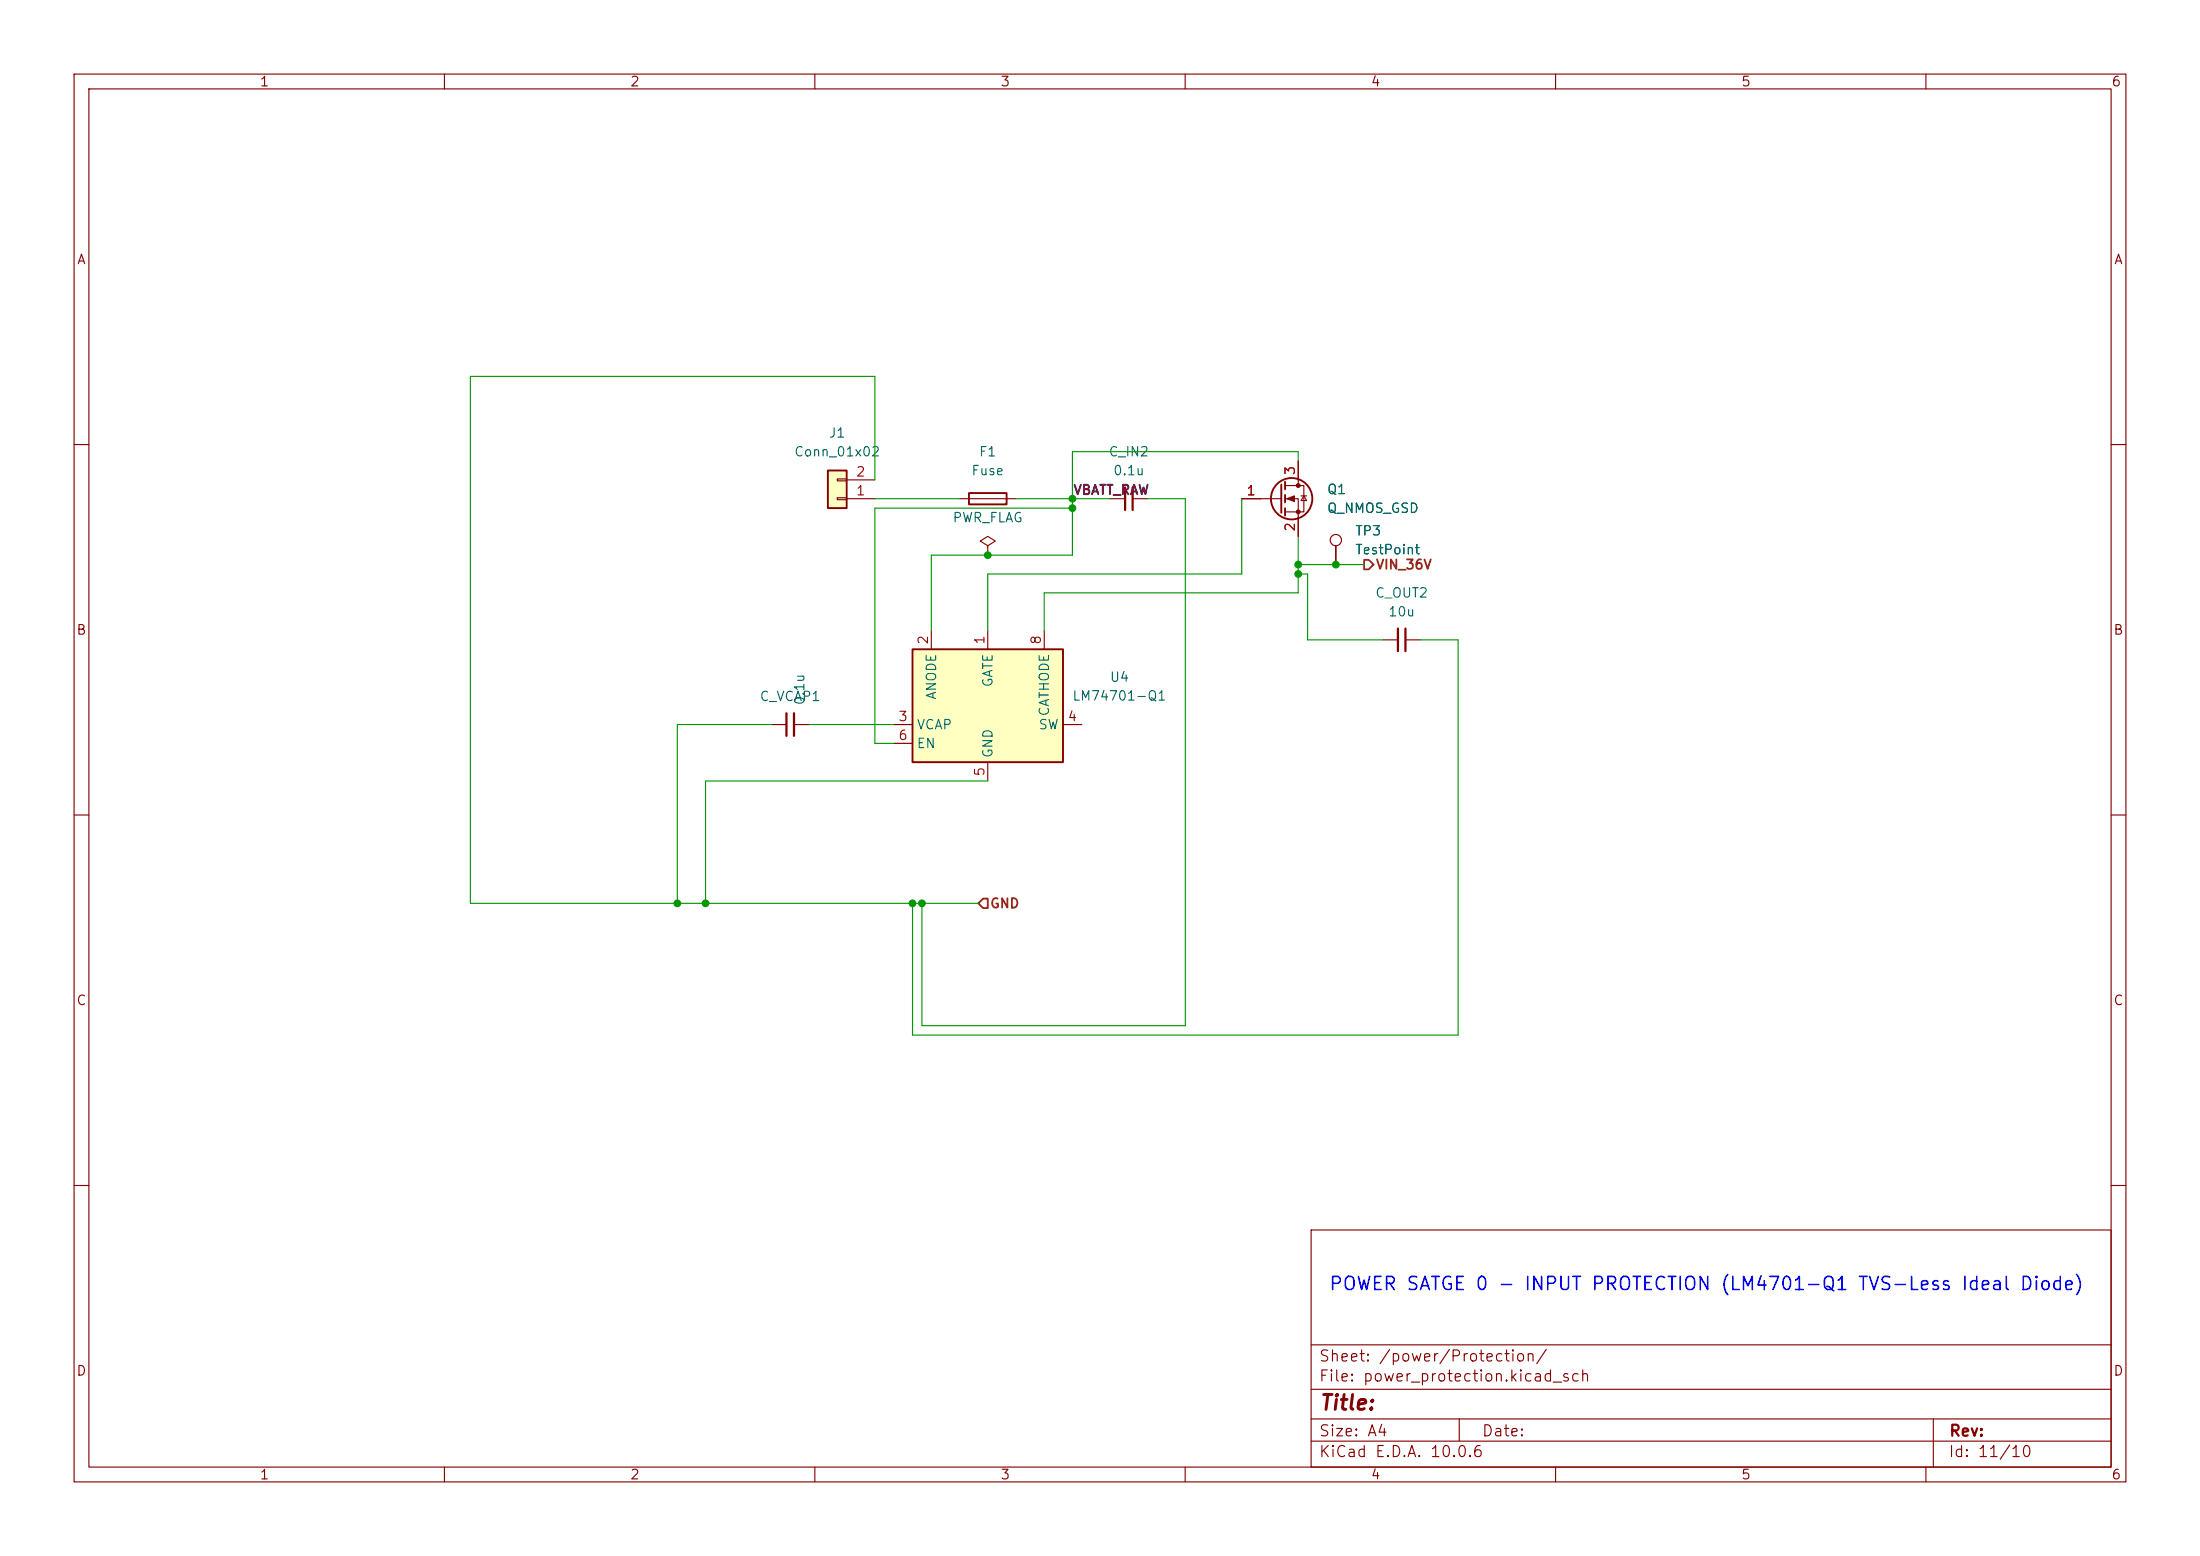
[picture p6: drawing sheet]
(kicad_sch
 (version 20260306)
 (generator "eeschema")
 (generator_version "10.0")
 (paper "A4")
 (lib_symbols
  (symbol "Connector:TestPoint"
   (pin_numbers (hide yes))
   (pin_names
    (offset 0.762) (hide yes)) (exclude_from_sim no) (in_bom yes) (on_board yes)
   (in_pos_files yes)
   (duplicate_pin_numbers_are_jumpers no)
   (property "Reference" "TP" (at 0 6.858 0) (show_name no) (do_not_autoplace no) (effects (font (size 1.27 1.27))))
   (property "Value" "TestPoint" (at 0 5.08 0) (show_name no) (do_not_autoplace no) (effects (font (size 1.27 1.27))))
   (property "Footprint" "" (at 5.08 0 0) (show_name no) (do_not_autoplace no) (hide yes) (effects (font (size 1.27 1.27))))
   (property "Datasheet" "" (at 5.08 0 0) (show_name no) (do_not_autoplace no) (hide yes) (effects (font (size 1.27 1.27))))
   (property "Description" "test point" (at 0 0 0) (show_name no) (do_not_autoplace no) (hide yes) (effects (font (size 1.27 1.27))))
   (symbol "TestPoint_0_1"
    (circle (center 0 3.302) (radius 0.762) (stroke (width 0) (type default)) (fill (type none))))
   (symbol "TestPoint_1_1"
    (pin passive line (at 0 0 90) (length 2.54) (name "1" (effects (font (size 1.27 1.27)))) (number "1" (effects (font (size 1.27 1.27))))))
   (embedded_fonts no))
  (symbol "Connector_Generic:Conn_01x02"
   (pin_names
    (offset 1.016) (hide yes)) (exclude_from_sim no) (in_bom yes) (on_board yes)
   (in_pos_files yes)
   (duplicate_pin_numbers_are_jumpers no)
   (property "Reference" "J" (at 0 2.54 0) (show_name no) (do_not_autoplace no) (effects (font (size 1.27 1.27))))
   (property "Value" "Conn_01x02" (at 0 -5.08 0) (show_name no) (do_not_autoplace no) (effects (font (size 1.27 1.27))))
   (property "Footprint" "" (at 0 0 0) (show_name no) (do_not_autoplace no) (hide yes) (effects (font (size 1.27 1.27))))
   (property "Datasheet" "" (at 0 0 0) (show_name no) (do_not_autoplace no) (hide yes) (effects (font (size 1.27 1.27))))
   (property "Description" "Generic connector, single row, 01x02, script generated (kicad-library-utils/schlib/autogen/connector/)" (at 0 0 0) (show_name no) (do_not_autoplace no) (hide yes) (effects (font (size 1.27 1.27))))
   (symbol "Conn_01x02_1_1"
    (rectangle (start -1.27 1.27) (end 1.27 -3.81) (stroke (width 0.254) (type default)) (fill (type background)))
    (rectangle (start -1.27 0.127) (end 0 -0.127) (stroke (width 0.1524) (type default)) (fill (type none)))
    (rectangle (start -1.27 -2.413) (end 0 -2.667) (stroke (width 0.1524) (type default)) (fill (type none)))
    (pin passive line (at -5.08 0 0) (length 3.81) (name "Pin_1" (effects (font (size 1.27 1.27)))) (number "1" (effects (font (size 1.27 1.27)))))
    (pin passive line (at -5.08 -2.54 0) (length 3.81) (name "Pin_2" (effects (font (size 1.27 1.27)))) (number "2" (effects (font (size 1.27 1.27))))))
   (embedded_fonts no))
  (symbol "Device:C_Small"
   (pin_numbers (hide yes))
   (pin_names
    (offset 0.254) (hide yes)) (exclude_from_sim no) (in_bom yes) (on_board yes)
   (in_pos_files yes)
   (duplicate_pin_numbers_are_jumpers no)
   (property "Reference" "C" (at 0.254 1.778 0) (show_name no) (do_not_autoplace no) (effects (font (size 1.27 1.27)) (justify left)))
   (property "Value" "C_Small" (at 0.254 -2.032 0) (show_name no) (do_not_autoplace no) (effects (font (size 1.27 1.27)) (justify left)))
   (property "Footprint" "" (at 0 0 0) (show_name no) (do_not_autoplace no) (hide yes) (effects (font (size 1.27 1.27))))
   (property "Datasheet" "" (at 0 0 0) (show_name no) (do_not_autoplace no) (hide yes) (effects (font (size 1.27 1.27))))
   (property "Description" "Unpolarized capacitor, small symbol" (at 0 -10.16 0) (show_name no) (do_not_autoplace no) (hide yes) (effects (font (size 1.27 1.27))))
   (symbol "C_Small_0_1"
    (polyline (pts (xy -1.524 0.508) (xy 1.524 0.508)) (stroke (width 0.3048) (type default)) (fill (type none)))
    (polyline (pts (xy -1.524 -0.508) (xy 1.524 -0.508)) (stroke (width 0.3048) (type default)) (fill (type none))))
   (symbol "C_Small_1_1"
    (pin passive line (at 0 2.54 270) (length 2.032) (name "" (effects (font (size 1.27 1.27)))) (number "1" (effects (font (size 1.27 1.27)))))
    (pin passive line (at 0 -2.54 90) (length 2.032) (name "" (effects (font (size 1.27 1.27)))) (number "2" (effects (font (size 1.27 1.27))))))
   (embedded_fonts no))
  (symbol "Device:Fuse"
   (pin_numbers (hide yes))
   (pin_names
    (offset 0)) (exclude_from_sim no) (in_bom yes) (on_board yes)
   (in_pos_files yes)
   (duplicate_pin_numbers_are_jumpers no)
   (property "Reference" "F" (at 2.032 0 90) (show_name no) (do_not_autoplace no) (effects (font (size 1.27 1.27))))
   (property "Value" "Fuse" (at -1.905 0 90) (show_name no) (do_not_autoplace no) (effects (font (size 1.27 1.27))))
   (property "Footprint" "" (at -1.778 0 90) (show_name no) (do_not_autoplace no) (hide yes) (effects (font (size 1.27 1.27))))
   (property "Datasheet" "" (at 0 0 0) (show_name no) (do_not_autoplace no) (hide yes) (effects (font (size 1.27 1.27))))
   (property "Description" "Fuse" (at 0 0 0) (show_name no) (do_not_autoplace no) (hide yes) (effects (font (size 1.27 1.27))))
   (symbol "Fuse_0_1"
    (rectangle (start -0.762 -2.54) (end 0.762 2.54) (stroke (width 0.254) (type default)) (fill (type none)))
    (polyline (pts (xy 0 2.54) (xy 0 -2.54)) (stroke (width 0) (type default)) (fill (type none))))
   (symbol "Fuse_1_1"
    (pin passive line (at 0 3.81 270) (length 1.27) (name "" (effects (font (size 1.27 1.27)))) (number "1" (effects (font (size 1.27 1.27)))))
    (pin passive line (at 0 -3.81 90) (length 1.27) (name "" (effects (font (size 1.27 1.27)))) (number "2" (effects (font (size 1.27 1.27))))))
   (embedded_fonts no))
  (symbol "Power_Management:LM74701-Q1" (exclude_from_sim no) (in_bom yes) (on_board yes)
   (in_pos_files yes)
   (duplicate_pin_numbers_are_jumpers no)
   (property "Reference" "U" (at -9.525 -8.89 0) (show_name no) (do_not_autoplace no) (effects (font (size 1.27 1.27))))
   (property "Value" "LM74701-Q1" (at 7.62 -8.89 0) (show_name no) (do_not_autoplace no) (effects (font (size 1.27 1.27))))
   (property "Footprint" "Package_TO_SOT_SMD:SOT-23-8" (at -9.525 -8.89 0) (show_name no) (do_not_autoplace no) (hide yes) (effects (font (size 1.27 1.27))))
   (property "Datasheet" "http://www.ti.com/lit/gpn/LM74701-Q1" (at -9.525 -8.89 0) (show_name no) (do_not_autoplace no) (hide yes) (effects (font (size 1.27 1.27))))
   (property "Description" "TVS Less Automotive Reverse Battery Protection Ideal Diode Controller, SOT-23-8" (at 0 0 0) (show_name no) (do_not_autoplace no) (hide yes) (effects (font (size 1.27 1.27))))
   (property private "KLC_S4.2_CATHODE" "The actual power output is the drain of the MOSFET. Pin on top to match the datasheet layout." (at 0 0 0) (show_name yes) (do_not_autoplace no) (hide yes) (effects (font (size 1.27 1.27))))
   (symbol "LM74701-Q1_0_1"
    (rectangle (start -10.16 7.62) (end 10.16 -7.62) (stroke (width 0.254) (type default)) (fill (type background))))
   (symbol "LM74701-Q1_1_1"
    (pin output line (at 0 10.16 270) (length 2.54) (name "GATE" (effects (font (size 1.27 1.27)))) (number "1" (effects (font (size 1.27 1.27)))))
    (pin power_in line (at -7.62 10.16 270) (length 2.54) (name "ANODE" (effects (font (size 1.27 1.27)))) (number "2" (effects (font (size 1.27 1.27)))))
    (pin passive line (at -12.7 -2.54 0) (length 2.54) (name "VCAP" (effects (font (size 1.27 1.27)))) (number "3" (effects (font (size 1.27 1.27)))))
    (pin output line (at 12.7 -2.54 180) (length 2.54) (name "SW" (effects (font (size 1.27 1.27)))) (number "4" (effects (font (size 1.27 1.27)))))
    (pin power_in line (at 0 -10.16 90) (length 2.54) (name "GND" (effects (font (size 1.27 1.27)))) (number "5" (effects (font (size 1.27 1.27)))))
    (pin input line (at -12.7 -5.08 0) (length 2.54) (name "EN" (effects (font (size 1.27 1.27)))) (number "6" (effects (font (size 1.27 1.27)))))
    (pin no_connect line (at 10.16 -5.08 180) (length 2.54) (hide yes) (name "N.C." (effects (font (size 1.27 1.27)))) (number "7" (effects (font (size 1.27 1.27)))))
    (pin power_out line (at 7.62 10.16 270) (length 2.54) (name "CATHODE" (effects (font (size 1.27 1.27)))) (number "8" (effects (font (size 1.27 1.27))))))
   (embedded_fonts no))
  (symbol "Transistor_FET:Q_NMOS_GSD"
   (pin_names
    (offset 0) (hide yes)) (exclude_from_sim no) (in_bom yes) (on_board yes)
   (in_pos_files yes)
   (duplicate_pin_numbers_are_jumpers no)
   (property "Reference" "Q" (at 5.08 1.905 0) (show_name no) (do_not_autoplace no) (effects (font (size 1.27 1.27)) (justify left)))
   (property "Value" "Q_NMOS_GSD" (at 5.08 0 0) (show_name no) (do_not_autoplace no) (effects (font (size 1.27 1.27)) (justify left)))
   (property "Footprint" "" (at 5.08 2.54 0) (show_name no) (do_not_autoplace no) (hide yes) (effects (font (size 1.27 1.27))))
   (property "Datasheet" "" (at 0 0 0) (show_name no) (do_not_autoplace no) (hide yes) (effects (font (size 1.27 1.27))))
   (property "Description" "N-MOSFET transistor, gate/source/drain" (at 0 0 0) (show_name no) (do_not_autoplace no) (hide yes) (effects (font (size 1.27 1.27))))
   (symbol "Q_NMOS_GSD_0_1"
    (polyline (pts (xy 0.254 1.905) (xy 0.254 -1.905)) (stroke (width 0.254) (type default)) (fill (type none)))
    (polyline (pts (xy 0.254 0) (xy -2.54 0)) (stroke (width 0) (type default)) (fill (type none)))
    (polyline (pts (xy 0.762 2.286) (xy 0.762 1.27)) (stroke (width 0.254) (type default)) (fill (type none)))
    (polyline (pts (xy 0.762 0.508) (xy 0.762 -0.508)) (stroke (width 0.254) (type default)) (fill (type none)))
    (polyline (pts (xy 0.762 -1.27) (xy 0.762 -2.286)) (stroke (width 0.254) (type default)) (fill (type none)))
    (polyline (pts (xy 0.762 -1.778) (xy 3.302 -1.778) (xy 3.302 1.778) (xy 0.762 1.778)) (stroke (width 0) (type default)) (fill (type none)))
    (polyline (pts (xy 1.016 0) (xy 2.032 0.381) (xy 2.032 -0.381) (xy 1.016 0)) (stroke (width 0) (type default)) (fill (type outline)))
    (circle (center 1.651 0) (radius 2.794) (stroke (width 0.254) (type default)) (fill (type none)))
    (polyline (pts (xy 2.54 2.54) (xy 2.54 1.778)) (stroke (width 0) (type default)) (fill (type none)))
    (circle (center 2.54 1.778) (radius 0.254) (stroke (width 0) (type default)) (fill (type outline)))
    (circle (center 2.54 -1.778) (radius 0.254) (stroke (width 0) (type default)) (fill (type outline)))
    (polyline (pts (xy 2.54 -2.54) (xy 2.54 0) (xy 0.762 0)) (stroke (width 0) (type default)) (fill (type none)))
    (polyline (pts (xy 2.921 0.381) (xy 3.683 0.381)) (stroke (width 0) (type default)) (fill (type none)))
    (polyline (pts (xy 3.302 0.381) (xy 2.921 -0.254) (xy 3.683 -0.254) (xy 3.302 0.381)) (stroke (width 0) (type default)) (fill (type none))))
   (symbol "Q_NMOS_GSD_1_1"
    (pin input line (at -5.08 0 0) (length 2.54) (name "G" (effects (font (size 1.27 1.27)))) (number "1" (effects (font (size 1.27 1.27)))))
    (pin passive line (at 2.54 -5.08 90) (length 2.54) (name "S" (effects (font (size 1.27 1.27)))) (number "2" (effects (font (size 1.27 1.27)))))
    (pin passive line (at 2.54 5.08 270) (length 2.54) (name "D" (effects (font (size 1.27 1.27)))) (number "3" (effects (font (size 1.27 1.27))))))
   (embedded_fonts no)))
 (text "POWER SATGE 0 - INPUT PROTECTION (LM4701-Q1 TVS-Less Ideal Diode)"
  (exclude_from_sim no)
  (at 223.266 39.624 0)
  (effects (font
    (face "KiCad Font") (size 1.778 1.778) (thickness 0.2223) (color 6 0 255 1))))
 (text "Vin: 18-36V | Reverse polarity + transient protection | Fused, TVS-less via integrated VDS clamp"
  (exclude_from_sim no)
  (at 223.774 45.212 0)
  (effects (font
    (face "KiCad Font") (size 1.27 1.27) (thickness 0.1588) (color 6 0 255 1))))
 (junction
  (at 124.46 121.92)
  (diameter 0)
  (color 0 0 0 0))
 (junction
  (at 95.25 121.92)
  (diameter 0)
  (color 0 0 0 0))
 (junction
  (at 91.44 121.92)
  (diameter 0)
  (color 0 0 0 0))
 (junction
  (at 175.26 77.47)
  (diameter 0)
  (color 0 0 0 0))
 (junction
  (at 123.19 121.92)
  (diameter 0)
  (color 0 0 0 0))
 (junction
  (at 144.78 67.31)
  (diameter 0)
  (color 0 0 0 0))
 (junction
  (at 144.78 68.58)
  (diameter 0)
  (color 0 0 0 0))
 (junction
  (at 180.34 76.2)
  (diameter 0)
  (color 0 0 0 0))
 (junction
  (at 175.26 76.2)
  (diameter 0)
  (color 0 0 0 0))
 (wire
  (pts (xy 133.35 105.41) (xy 95.25 105.41))
  (stroke (width 0) (type default)))
 (wire
  (pts (xy 95.25 121.92) (xy 123.19 121.92))
  (stroke (width 0) (type default)))
 (wire
  (pts (xy 175.26 62.23) (xy 175.26 60.96))
  (stroke (width 0) (type default)))
 (wire
  (pts (xy 124.46 138.43) (xy 124.46 121.92))
  (stroke (width 0) (type default)))
 (wire
  (pts (xy 160.02 138.43) (xy 124.46 138.43))
  (stroke (width 0) (type default)))
 (wire
  (pts (xy 154.94 67.31) (xy 160.02 67.31))
  (stroke (width 0) (type default)))
 (wire
  (pts (xy 140.97 80.01) (xy 175.26 80.01))
  (stroke (width 0) (type default)))
 (wire
  (pts (xy 167.64 77.47) (xy 167.64 67.31))
  (stroke (width 0) (type default)))
 (wire
  (pts (xy 123.19 121.92) (xy 124.46 121.92))
  (stroke (width 0) (type default)))
 (wire
  (pts (xy 133.35 77.47) (xy 167.64 77.47))
  (stroke (width 0) (type default)))
 (wire
  (pts (xy 180.34 76.2) (xy 184.15 76.2))
  (stroke (width 0) (type default)))
 (wire
  (pts (xy 123.19 139.7) (xy 123.19 121.92))
  (stroke (width 0) (type default)))
 (wire
  (pts (xy 144.78 60.96) (xy 144.78 67.31))
  (stroke (width 0) (type default)))
 (wire
  (pts (xy 196.85 139.7) (xy 123.19 139.7))
  (stroke (width 0) (type default)))
 (wire
  (pts (xy 109.22 97.79) (xy 120.65 97.79))
  (stroke (width 0) (type default)))
 (wire
  (pts (xy 175.26 80.01) (xy 175.26 77.47))
  (stroke (width 0) (type default)))
 (wire
  (pts (xy 196.85 86.36) (xy 196.85 139.7))
  (stroke (width 0) (type default)))
 (wire
  (pts (xy 95.25 105.41) (xy 95.25 121.92))
  (stroke (width 0) (type default)))
 (wire
  (pts (xy 186.69 86.36) (xy 176.53 86.36))
  (stroke (width 0) (type default)))
 (wire
  (pts (xy 125.73 74.93) (xy 125.73 85.09))
  (stroke (width 0) (type default)))
 (wire
  (pts (xy 137.16 67.31) (xy 144.78 67.31))
  (stroke (width 0) (type default)))
 (wire
  (pts (xy 118.11 67.31) (xy 129.54 67.31))
  (stroke (width 0) (type default)))
 (wire
  (pts (xy 118.11 50.8) (xy 63.5 50.8))
  (stroke (width 0) (type default)))
 (wire
  (pts (xy 160.02 67.31) (xy 160.02 138.43))
  (stroke (width 0) (type default)))
 (wire
  (pts (xy 133.35 85.09) (xy 133.35 77.47))
  (stroke (width 0) (type default)))
 (wire
  (pts (xy 176.53 86.36) (xy 176.53 77.47))
  (stroke (width 0) (type default)))
 (wire
  (pts (xy 175.26 77.47) (xy 175.26 76.2))
  (stroke (width 0) (type default)))
 (wire
  (pts (xy 144.78 74.93) (xy 125.73 74.93))
  (stroke (width 0) (type default)))
 (wire
  (pts (xy 91.44 121.92) (xy 95.25 121.92))
  (stroke (width 0) (type default)))
 (wire
  (pts (xy 175.26 76.2) (xy 180.34 76.2))
  (stroke (width 0) (type default)))
 (wire
  (pts (xy 144.78 68.58) (xy 144.78 74.93))
  (stroke (width 0) (type default)))
 (wire
  (pts (xy 176.53 77.47) (xy 175.26 77.47))
  (stroke (width 0) (type default)))
 (wire
  (pts (xy 144.78 67.31) (xy 149.86 67.31))
  (stroke (width 0) (type default)))
 (wire
  (pts (xy 63.5 50.8) (xy 63.5 121.92))
  (stroke (width 0) (type default)))
 (wire
  (pts (xy 118.11 68.58) (xy 144.78 68.58))
  (stroke (width 0) (type default)))
 (wire
  (pts (xy 118.11 100.33) (xy 118.11 68.58))
  (stroke (width 0) (type default)))
 (wire
  (pts (xy 63.5 121.92) (xy 91.44 121.92))
  (stroke (width 0) (type default)))
 (wire
  (pts (xy 104.14 97.79) (xy 91.44 97.79))
  (stroke (width 0) (type default)))
 (wire
  (pts (xy 175.26 60.96) (xy 144.78 60.96))
  (stroke (width 0) (type default)))
 (wire
  (pts (xy 191.77 86.36) (xy 196.85 86.36))
  (stroke (width 0) (type default)))
 (wire
  (pts (xy 124.46 121.92) (xy 132.08 121.92))
  (stroke (width 0) (type default)))
 (wire
  (pts (xy 91.44 97.79) (xy 91.44 121.92))
  (stroke (width 0) (type default)))
 (wire
  (pts (xy 175.26 76.2) (xy 175.26 72.39))
  (stroke (width 0) (type default)))
 (wire
  (pts (xy 118.11 64.77) (xy 118.11 50.8))
  (stroke (width 0) (type default)))
 (wire
  (pts (xy 120.65 100.33) (xy 118.11 100.33))
  (stroke (width 0) (type default)))
 (wire
  (pts (xy 140.97 85.09) (xy 140.97 80.01))
  (stroke (width 0) (type default)))
 (wire
  (pts (xy 144.78 67.31) (xy 144.78 68.58))
  (stroke (width 0) (type default)))
 (label "VBATT_RAW"
  (at 144.78 67.31 0)
  (effects (font (size 1.27 1.27) (thickness 0.254)
    (bold yes)) (justify left bottom)))
 (hierarchical_label "GND"
  (shape input)
  (at 132.08 121.92 0)
  (effects (font (size 1.27 1.27) (thickness 0.254)
    (bold yes)) (justify left)))
 (hierarchical_label "VIN_36V"
  (shape output)
  (at 184.15 76.2 0)
  (effects (font (size 1.27 1.27) (thickness 0.254)
    (bold yes)) (justify left)))
 (symbol
  (lib_id "Transistor_FET:Q_NMOS_GSD")
  (at 172.72 67.31 0)
  (unit 1)
  (body_style 1)
  (exclude_from_sim no)
  (in_bom yes)
  (on_board yes)
  (in_pos_files yes)
  (dnp no)
  (fields_autoplaced yes)
  (property "Reference" "Q1" (at 179.07 66.0399 0) (show_name no) (do_not_autoplace no) (effects (font (size 1.27 1.27)) (justify left)))
  (property "Value" "Q_NMOS_GSD" (at 179.07 68.5799 0) (show_name no) (do_not_autoplace no) (effects (font (size 1.27 1.27)) (justify left)))
  (property "Footprint" "Package_TO_SOT_SMD:SOT-23-8" (at 177.8 64.77 0) (hide yes) (show_name no) (do_not_autoplace no) (effects (font (size 1.27 1.27))))
  (property "Datasheet" "" (at 172.72 67.31 0) (hide yes) (show_name no) (do_not_autoplace no) (effects (font (size 1.27 1.27))))
  (property "Description" "N-MOSFET transistor, gate/source/drain" (at 172.72 67.31 0) (hide yes) (show_name no) (do_not_autoplace no) (effects (font (size 1.27 1.27))))
  (pin "1")
  (pin "2")
  (pin "3"))
 (symbol
  (lib_id "Device:C_Small")
  (at 106.68 97.79 90)
  (unit 1)
  (body_style 1)
  (exclude_from_sim no)
  (in_bom yes)
  (on_board yes)
  (in_pos_files yes)
  (dnp no)
  (fields_autoplaced yes)
  (property "Reference" "C_VCAP1" (at 106.68 93.98 90) (show_name no) (do_not_autoplace no) (effects (font (size 1.27 1.27))))
  (property "Value" "0.1u" (at 107.9499 95.25 0) (show_name no) (do_not_autoplace no) (effects (font (size 1.27 1.27)) (justify left)))
  (property "Footprint" "" (at 106.68 97.79 0) (hide yes) (show_name no) (do_not_autoplace no) (effects (font (size 1.27 1.27))))
  (property "Datasheet" "" (at 106.68 97.79 0) (hide yes) (show_name no) (do_not_autoplace no) (effects (font (size 1.27 1.27))))
  (property "Description" "Unpolarized capacitor, small symbol" (at 116.84 97.79 0) (hide yes) (show_name no) (do_not_autoplace no) (effects (font (size 1.27 1.27))))
  (pin "1")
  (pin "2"))
 (symbol
  (lib_id "Connector_Generic:Conn_01x02")
  (at 113.03 67.31 180)
  (unit 1)
  (body_style 1)
  (exclude_from_sim no)
  (in_bom yes)
  (on_board yes)
  (in_pos_files yes)
  (dnp no)
  (fields_autoplaced yes)
  (property "Reference" "J1" (at 113.03 58.42 0) (show_name no) (do_not_autoplace no) (effects (font (size 1.27 1.27))))
  (property "Value" "Conn_01x02" (at 113.03 60.96 0) (show_name no) (do_not_autoplace no) (effects (font (size 1.27 1.27))))
  (property "Footprint" "" (at 113.03 67.31 0) (hide yes) (show_name no) (do_not_autoplace no) (effects (font (size 1.27 1.27))))
  (property "Datasheet" "" (at 113.03 67.31 0) (hide yes) (show_name no) (do_not_autoplace no) (effects (font (size 1.27 1.27))))
  (property "Description" "Generic connector, single row, 01x02, script generated (kicad-library-utils/schlib/autogen/connector/)" (at 113.03 67.31 0) (hide yes) (show_name no) (do_not_autoplace no) (effects (font (size 1.27 1.27))))
  (pin "1")
  (pin "2"))
 (symbol
  (lib_id "Power_Management:LM74701-Q1")
  (at 133.35 95.25 0)
  (unit 1)
  (body_style 1)
  (exclude_from_sim no)
  (in_bom yes)
  (on_board yes)
  (in_pos_files yes)
  (dnp no)
  (fields_autoplaced yes)
  (property "Reference" "U4" (at 151.13 91.3698 0) (show_name no) (do_not_autoplace no) (effects (font (size 1.27 1.27))))
  (property "Value" "LM74701-Q1" (at 151.13 93.9098 0) (show_name no) (do_not_autoplace no) (effects (font (size 1.27 1.27))))
  (property "Footprint" "Package_TO_SOT_SMD:SOT-23-8" (at 123.825 104.14 0) (hide yes) (show_name no) (do_not_autoplace no) (effects (font (size 1.27 1.27))))
  (property "Datasheet" "http://www.ti.com/lit/gpn/LM74701-Q1" (at 123.825 104.14 0) (hide yes) (show_name no) (do_not_autoplace no) (effects (font (size 1.27 1.27))))
  (property "Description" "TVS Less Automotive Reverse Battery Protection Ideal Diode Controller, SOT-23-8" (at 133.35 95.25 0) (hide yes) (show_name no) (do_not_autoplace no) (effects (font (size 1.27 1.27))))
  (property private "KLC_S4.2_CATHODE" "The actual power output is the drain of the MOSFET. Pin on top to match the datasheet layout." (at 133.35 95.25 0) (hide yes) (show_name yes) (do_not_autoplace no) (effects (font (size 1.27 1.27))))
  (pin "3")
  (pin "8")
  (pin "4")
  (pin "2")
  (pin "1")
  (pin "7")
  (pin "5")
  (pin "6"))
 (symbol
  (lib_id "Connector:TestPoint")
  (at 180.34 76.2 0)
  (unit 1)
  (body_style 1)
  (exclude_from_sim no)
  (in_bom yes)
  (on_board yes)
  (in_pos_files yes)
  (dnp no)
  (fields_autoplaced yes)
  (property "Reference" "TP3" (at 182.88 71.6279 0) (show_name no) (do_not_autoplace no) (effects (font (size 1.27 1.27)) (justify left)))
  (property "Value" "TestPoint" (at 182.88 74.1679 0) (show_name no) (do_not_autoplace no) (effects (font (size 1.27 1.27)) (justify left)))
  (property "Footprint" "Package_TO_SOT_SMD:SOT-23-5" (at 185.42 76.2 0) (hide yes) (show_name no) (do_not_autoplace no) (effects (font (size 1.27 1.27))))
  (property "Datasheet" "" (at 185.42 76.2 0) (hide yes) (show_name no) (do_not_autoplace no) (effects (font (size 1.27 1.27))))
  (property "Description" "test point" (at 180.34 76.2 0) (hide yes) (show_name no) (do_not_autoplace no) (effects (font (size 1.27 1.27))))
  (pin "1"))
 (symbol
  (lib_id "Device:C_Small")
  (at 189.23 86.36 90)
  (unit 1)
  (body_style 1)
  (exclude_from_sim no)
  (in_bom yes)
  (on_board yes)
  (in_pos_files yes)
  (dnp no)
  (fields_autoplaced yes)
  (property "Reference" "C_OUT2" (at 189.23 80.01 90) (show_name no) (do_not_autoplace no) (effects (font (size 1.27 1.27))))
  (property "Value" "10u" (at 189.23 82.55 90) (show_name no) (do_not_autoplace no) (effects (font (size 1.27 1.27))))
  (property "Footprint" "" (at 189.23 86.36 0) (hide yes) (show_name no) (do_not_autoplace no) (effects (font (size 1.27 1.27))))
  (property "Datasheet" "" (at 189.23 86.36 0) (hide yes) (show_name no) (do_not_autoplace no) (effects (font (size 1.27 1.27))))
  (property "Description" "Unpolarized capacitor, small symbol" (at 199.39 86.36 0) (hide yes) (show_name no) (do_not_autoplace no) (effects (font (size 1.27 1.27))))
  (pin "1")
  (pin "2"))
 (symbol
  (lib_id "Device:C_Small")
  (at 152.4 67.31 90)
  (unit 1)
  (body_style 1)
  (exclude_from_sim no)
  (in_bom yes)
  (on_board yes)
  (in_pos_files yes)
  (dnp no)
  (fields_autoplaced yes)
  (property "Reference" "C_IN2" (at 152.4 60.96 90) (show_name no) (do_not_autoplace no) (effects (font (size 1.27 1.27))))
  (property "Value" "0.1u" (at 152.4 63.5 90) (show_name no) (do_not_autoplace no) (effects (font (size 1.27 1.27))))
  (property "Footprint" "" (at 152.4 67.31 0) (hide yes) (show_name no) (do_not_autoplace no) (effects (font (size 1.27 1.27))))
  (property "Datasheet" "" (at 152.4 67.31 0) (hide yes) (show_name no) (do_not_autoplace no) (effects (font (size 1.27 1.27))))
  (property "Description" "Unpolarized capacitor, small symbol" (at 162.56 67.31 0) (hide yes) (show_name no) (do_not_autoplace no) (effects (font (size 1.27 1.27))))
  (pin "2")
  (pin "1"))
 (symbol
  (lib_id "Device:Fuse")
  (at 133.35 67.31 90)
  (unit 1)
  (body_style 1)
  (exclude_from_sim no)
  (in_bom yes)
  (on_board yes)
  (in_pos_files yes)
  (dnp no)
  (fields_autoplaced yes)
  (property "Reference" "F1" (at 133.35 60.96 90) (show_name no) (do_not_autoplace no) (effects (font (size 1.27 1.27))))
  (property "Value" "Fuse" (at 133.35 63.5 90) (show_name no) (do_not_autoplace no) (effects (font (size 1.27 1.27))))
  (property "Footprint" "Package_LCC:PLCC-84_29.3x29.3mm_P1.27mm" (at 133.35 69.088 90) (hide yes) (show_name no) (do_not_autoplace no) (effects (font (size 1.27 1.27))))
  (property "Datasheet" "" (at 133.35 67.31 0) (hide yes) (show_name no) (do_not_autoplace no) (effects (font (size 1.27 1.27))))
  (property "Description" "Fuse" (at 133.35 67.31 0) (hide yes) (show_name no) (do_not_autoplace no) (effects (font (size 1.27 1.27))))
  (pin "1")
  (pin "2")))
